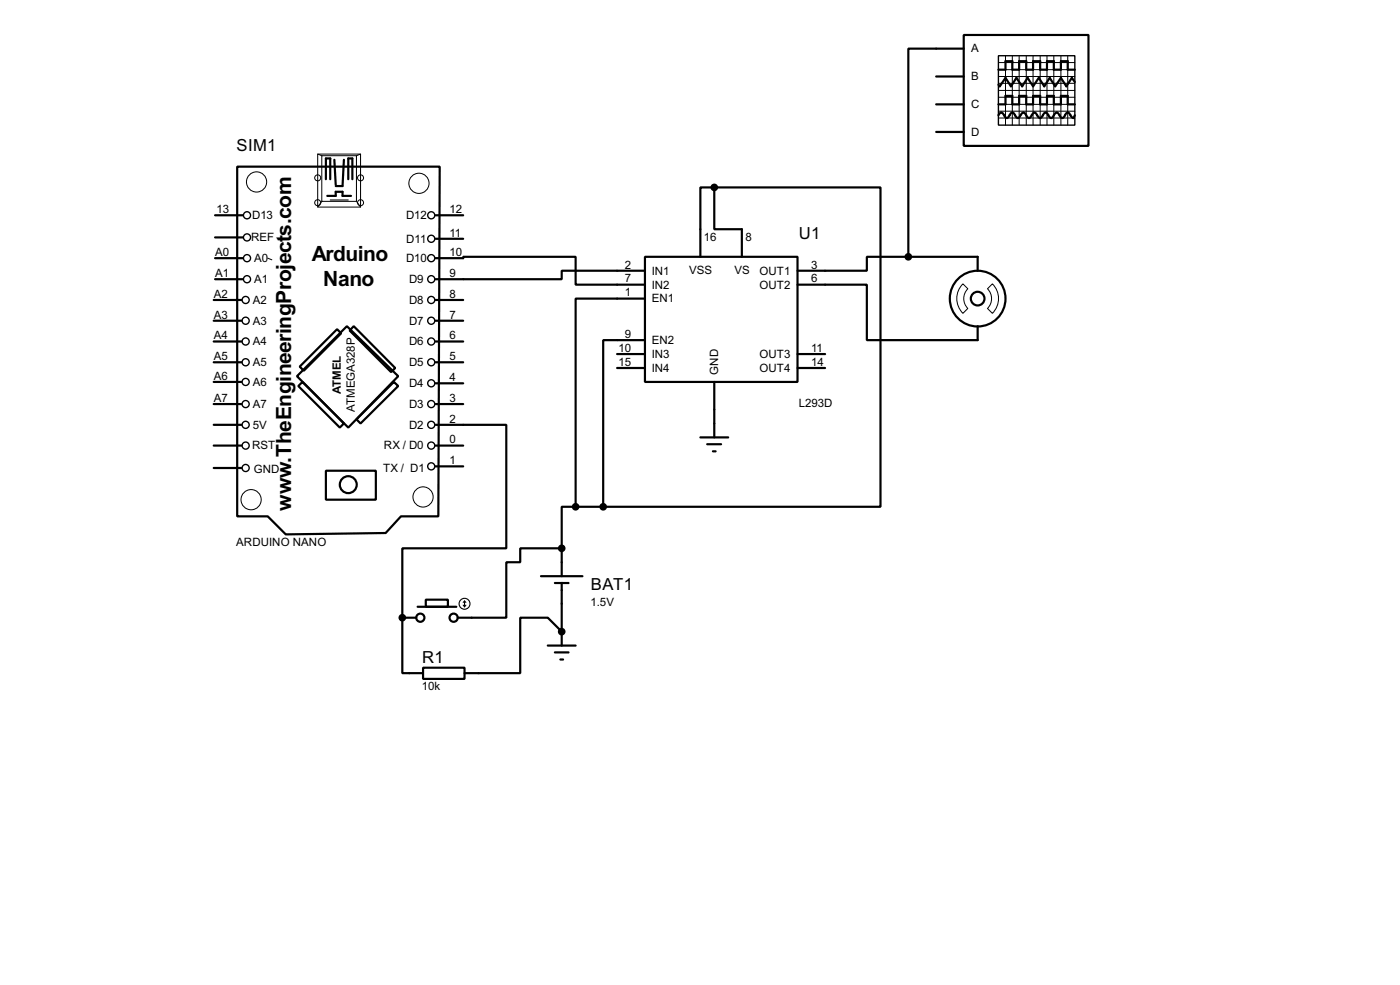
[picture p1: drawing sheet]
<svg xmlns="http://www.w3.org/2000/svg" width="256mm" height="180mm" viewBox="0 0 256 180" stroke-linecap="round" stroke-linejoin="round" font-family="sans-serif">
<g fill="none" stroke="#000" stroke-width=".4">
<path d="M171.5 19.1h5.1M171.5 14h5.1M176.6 6.4h22.8v20.3h-22.8zM176.6 8.9h-10.2v38.1M182.9 12.8h1.3v-1.6h1.3v1.6h1.2v-1.6h1.3v1.6h1.3v-1.6h1.3v1.6h1.2v-1.6h1.3v1.6h1.3v-1.6h1.2v1.6h1.3M182.9 19.1h1.3v-1.5h1.3v1.5h1.2v-1.5h1.3v1.5h1.3v-1.5h1.3v1.5h1.2v-1.5h1.3v1.5h1.3v-1.5h1.2v1.5h1.3M196.9 15l-.5-.7-1 1.5-1-1.5-1.1 1.5-1-1.5-1 1.5-1-1.5-1 1.5-1-1.5-1 1.5-1.1-1.5-1 1.5-1-1.5-1 1.5-.3-.3M39.4 39.4h5.1M43.5 30.5h37.1l-.3 64h-6.8l-2.8 3.1-18.3 .2-3.3-3.3h-5.6zM59.7 32.8v-3.8h.8v3.8M60 35.9h1.5v-.8h1.3v.8h1.5M61.3 29.3l.2 4.5"/>
<path d="M63 29.3l-.2 4.8h-1.3M63.8 32.8v-3.8h.8v3.8M79.8 39.4h5.1M130.9 34.3h-2.6v12.7M130.9 34.3v7.7h5v5M130.9 34.3h30.4v58.5h-50.8M171.5 24.2h5.1M182.9 21.1l.3-.4a.6 .6 0 0 1 .8 .5l.5 .4 .2-.1 .5-.8 .3-.1 .2 .1 .5 .8 .3 .1 .2-.1 .3-.4a.54 .54 0 0 1 .7-.4l.5 .8 .3 .1 .3-.1 .5-.8 .2-.1 .3 .1 .2 .4a.54 .54 0 0 0 .8 .4l.5-.8 .3-.1 .2 .1 .5 .8 .3 .1 .2-.1 .3-.4a.54 .54 0 0 1 .7-.4l.5 .8 .3 .1 .3-.1 .4-.8 .3-.1 .3 .1 .5 .8 .3 .1 .2-.5M39.2 58.7h5.1M39.2 54.9h5.1M39.4 51.1h5.1M39.4 47.3h5.1"/>
<path d="M39.4 43.5h5.1M64.8 59.7l7.6 7.7-.7 .7-7.6-7.6zM79.8 47.3h5.1v-.3h20.6v5.1h12.7M79.8 58.7h5.1M79.8 54.9h5.1M79.8 43.7h5.1M118.2 47h27.9v22.9h-27.9zM118.2 49.6h-15.3v1.5h-23.1M118.2 54.7h-12.7v38.1M146.1 52.1h12.7v10.2h20.3v-2.6M166.4 47h-7.6v2.6h-12.7M166.4 47h12.7v2.6"/>
<path d="M39.2 77.8h5.1M39.2 74h5.1M39.2 66.3h5.1M39.2 62.5h5.1M39.2 69.9h5.1M54.4 68.9l9.2-9.2 9.4 9.2-9.2 9.4zM54.7 70.7l.7-.8 7.6 7.6-.7 .8zM54.9 67.1l6.9-6.8 .7 .7-6.8 6.9zM65.3 76.8l6.9-6.9 .8 .8-6.9 6.8zM79.8 77.8h13v22.6h-19.1v12.7M79.8 74h5.1M79.8 70.2h5.1"/>
<path d="M79.8 66.3h5.1M79.8 62.5h5.1M113.1 64.8h5.1M113.1 67.4h5.1M118.2 62.3h-7.7v30.5M130.9 69.9v10.2M146.1 64.8h5.1M146.1 67.4h5.1M39.2 81.6h5.1M39.2 85.7h5.1M59.7 86.2h9.2v5.3h-9.2zM79.8 81.6h5.1"/>
<path d="M79.8 85.4h5.1M105.5 92.8h-2.6v7.6M105.5 92.8h5M128.3 80.1h5.1M129.6 81.3h2.5M130.6 82.6h.5M73.7 113.1v10.1h3.8M73.7 113.1h2.6M76.5 111.1h7.1M78 109.8h4.1v1.3h-4.1zM99.1 105.5h7.6M100.4 118.2h5.1"/>
<path d="M101.7 119.4h2.5M101.7 106.7h2.5M102.9 115.6l-2.5-2.5h-5.1v10.1h-10.2M102.9 100.4h-7.6v2.5h-2.5v10.2h-8.9M102.9 100.4v5.1M102.9 106.7v11.5M77.5 122.2h7.6v2.1h-7.6zM102.7 120.7h.5"/>
<circle cx="179.1" cy="54.7" r="5.1"/>
<circle cx="179.1" cy="54.7" r="1.25"/>
<circle cx="63.8" cy="88.7" r="1.55"/>
<circle cx="77" cy="113.1" r=".75"/>
<circle cx="83.1" cy="113.1" r=".75"/>
</g>
<g fill="#000">
<circle cx="73.7" cy="113.1" r=".2"/>
<circle cx="102.9" cy="115.6" r=".2"/>
</g>
<g fill="none" stroke="#000" stroke-width=".18">
<path d="M182.9 14h14M182.9 11.5h14M182.9 12.8h14M182.9 15.3h14M182.9 17.8h14M182.9 19.1h14M182.9 16.6h14M184.2 10.2v12.7M185.5 10.2v12.7M186.7 10.2v12.7M188 10.2v12.7M189.3 10.2v12.7"/>
<path d="M190.6 10.2v12.7M191.8 10.2v12.7M193.1 10.2v12.7M194.4 10.2v12.7M195.6 10.2v12.7M58.2 28.2h7.9v9.7h-7.9zM58.2 28.2l.8 .3M59 28.5h6.3v8.4h-6.3zM59 36.9l-.8 1M65.3 36.9l.8 1M66.1 28.2l-.8 .3M182.9 20.4h14"/>
<path d="M182.9 21.6h14M49.1 47.3l.7 .3M176.4 52l.9 .9a2.54 2.54 0 0 0 0 3.6l-.9 .9a3.8 3.8 0 0 1 0-5.4zM180.9 52.9l.9-.9a3.8 3.8 0 0 1 0 5.4l-.9-.9a2.54 2.54 0 0 0 0-3.6z"/>
<circle cx="47" cy="33.3" r="1.85"/>
<circle cx="58.2" cy="32.6" r=".55"/>
<circle cx="58.2" cy="37.1" r=".55"/>
<circle cx="66" cy="37.1" r=".55"/>
<circle cx="66" cy="32.6" r=".55"/>
<circle cx="76.7" cy="33.6" r="1.85"/>
<circle cx="46" cy="91.5" r="1.85"/>
<circle cx="77.5" cy="91" r="1.85"/>
</g>
<g fill="none" stroke="#000" stroke-width=".25">
<path d="M182.9 10.2h14v12.7h-14z"/>
<circle cx="45.2" cy="39.4" r=".65"/>
<circle cx="79" cy="39.4" r=".65"/>
<circle cx="45" cy="58.7" r=".65"/>
<circle cx="45" cy="54.9" r=".65"/>
<circle cx="45.2" cy="51.1" r=".65"/>
<circle cx="45.2" cy="43.5" r=".65"/>
<circle cx="45.2" cy="47.3" r=".65"/>
<circle cx="79" cy="43.7" r=".65"/>
<circle cx="79" cy="47.3" r=".65"/>
<circle cx="79" cy="54.9" r=".65"/>
<circle cx="79" cy="51.1" r=".65"/>
<circle cx="79" cy="58.7" r=".65"/>
<circle cx="45" cy="69.9" r=".65"/>
<circle cx="45" cy="66.3" r=".65"/>
<circle cx="45" cy="62.5" r=".65"/>
<circle cx="45" cy="77.8" r=".65"/>
<circle cx="45" cy="74" r=".65"/>
<circle cx="79" cy="62.5" r=".65"/>
<circle cx="79" cy="66.3" r=".65"/>
<circle cx="79" cy="77.8" r=".65"/>
<circle cx="79" cy="74" r=".65"/>
<circle cx="79" cy="70.2" r=".65"/>
<circle cx="45" cy="81.6" r=".65"/>
<circle cx="45" cy="85.7" r=".65"/>
<circle cx="79" cy="81.6" r=".65"/>
<circle cx="79" cy="85.4" r=".65"/>
</g>
<g fill="none" stroke="#000" stroke-width=".2">
<path d="M60.5 36.6h3.3M84.9 110.8l.2 .3M85.1 110v1.1M85.1 110l-.2 .3M85.1 110l.3 .3M85.4 110.8l-.3 .3"/>
<circle cx="85.1" cy="110.5" r="1"/>
</g>
<g fill="#000" stroke="#000" stroke-width=".4">
<circle cx="130.8" cy="34.3" r=".5"/>
<circle cx="166.4" cy="47" r=".5"/>
<circle cx="105.4" cy="92.8" r=".5"/>
<circle cx="110.5" cy="92.8" r=".5"/>
<circle cx="73.7" cy="113.1" r=".5"/>
<circle cx="102.9" cy="115.6" r=".5"/>
<circle cx="102.9" cy="100.4" r=".5"/>
</g>
<g font-size="4.3">
<text x="57.1" y="47.8">Arduino</text>
<text x="59.2" y="52.4">Nano</text>
<text x="53.4" y="93.5" transform="rotate(-90 53.4 93.5)">www.TheEngineeringProjects.com</text>
</g>
<g font-size="3.4">
<text x="43.3" y="27.5">SIM1</text>
<text x="146.4" y="43.7">U1</text>
<text x="108.3" y="108">BAT1</text>
<text x="77.4" y="121.4">R1</text>
</g>
<g font-size="2.4">
<text x="177.9" y="9.6">A</text>
<text x="177.9" y="14.7">B</text>
<text x="177.9" y="19.8">C</text>
<text x="177.9" y="24.9">D</text>
<text x="39.7" y="39">13</text>
<text x="46.2" y="40.1">D13</text>
<text x="74.4" y="40.1">D12</text>
<text x="82.4" y="39">12</text>
<text x="39.4" y="46.9">A0</text>
<text x="46" y="44.1">REF</text>
<text x="46.6" y="48">A0</text>
<text x="74.4" y="48">D10</text>
<text x="74.4" y="44.4">D11</text>
<text x="82.4" y="46.9">10</text>
<text x="82.4" y="43.3">11</text>
<text x="129" y="44.1">16</text>
<text x="136.6" y="44.1">8</text>
<text x="39.4" y="50.7">A1</text>
<text x="46.6" y="51.8">A1</text>
<text x="74.9" y="51.8">D9</text>
<text x="82.4" y="50.7">9</text>
<text x="114.5" y="49.2">2</text>
<text x="114.5" y="51.7">7</text>
<text x="119.4" y="50.3">IN1</text>
<text x="119.4" y="52.8">IN2</text>
<text x="126.2" y="50.2">VSS</text>
<text x="134.5" y="50.2">VS</text>
<text x="139.1" y="50.3">OUT1</text>
<text x="139.1" y="52.8">OUT2</text>
<text x="148.6" y="49.2">3</text>
<text x="148.6" y="51.7">6</text>
<text x="39.2" y="58.3">A3</text>
<text x="39.2" y="54.5">A2</text>
<text x="46.3" y="59.4">A3</text>
<text x="46.3" y="55.6">A2</text>
<text x="74.9" y="55.6">D8</text>
<text x="74.9" y="59.4">D7</text>
<text x="82.4" y="58.3">7</text>
<text x="82.4" y="54.5">8</text>
<text x="114.5" y="54.3">1</text>
<text x="119.4" y="55.4">EN1</text>
<text x="39.2" y="65.9">A5</text>
<text x="39.2" y="62.1">A4</text>
<text x="46.3" y="63.2">A4</text>
<text x="74.9" y="63.2">D6</text>
<text x="82.4" y="65.9">5</text>
<text x="82.4" y="62.1">6</text>
<text x="113.3" y="64.4">10</text>
<text x="114.5" y="61.9">9</text>
<text x="119.4" y="65.5">IN3</text>
<text x="119.4" y="63">EN2</text>
<text x="139.1" y="65.5">OUT3</text>
<text x="148.6" y="64.4">11</text>
<text x="39.2" y="69.5">A6</text>
<text x="46.3" y="70.6">A6</text>
<text x="46.3" y="67">A5</text>
<text x="74.9" y="67">D5</text>
<text x="74.9" y="70.9">D4</text>
<text x="82.4" y="69.8">4</text>
<text x="113.3" y="67">15</text>
<text x="119.4" y="68.1">IN4</text>
<text x="131.6" y="68.6" transform="rotate(-90 131.6 68.6)">GND</text>
<text x="139.1" y="68.1">OUT4</text>
<text x="148.6" y="67">14</text>
<text x="39.2" y="73.6">A7</text>
<text x="46.3" y="74.7">A7</text>
<text x="62.4" y="72.1" transform="rotate(-90 62.4 72.1)">ATMEL</text>
<text x="65" y="75.4" transform="rotate(-90 65 75.4)">ATMEGA328P</text>
<text x="74.9" y="74.7">D3</text>
<text x="82.4" y="77.4">2</text>
<text x="82.4" y="73.6">3</text>
<text x="146.3" y="74.5">L293D</text>
<text x="46.2" y="82.2">RST</text>
<text x="46.3" y="78.5">5V</text>
<text x="70.3" y="82.2">RX / D0</text>
<text x="74.9" y="78.5">D2</text>
<text x="82.4" y="81.1">0</text>
<text x="46.5" y="86.6">GND</text>
<text x="70.2" y="86.4">TX / D1</text>
<text x="82.4" y="85">1</text>
<text x="43.3" y="99.9">ARDUINO NANO</text>
<text x="108.2" y="111">1.5V</text>
<text x="77.3" y="126.4">10k</text>
</g>
</svg>
